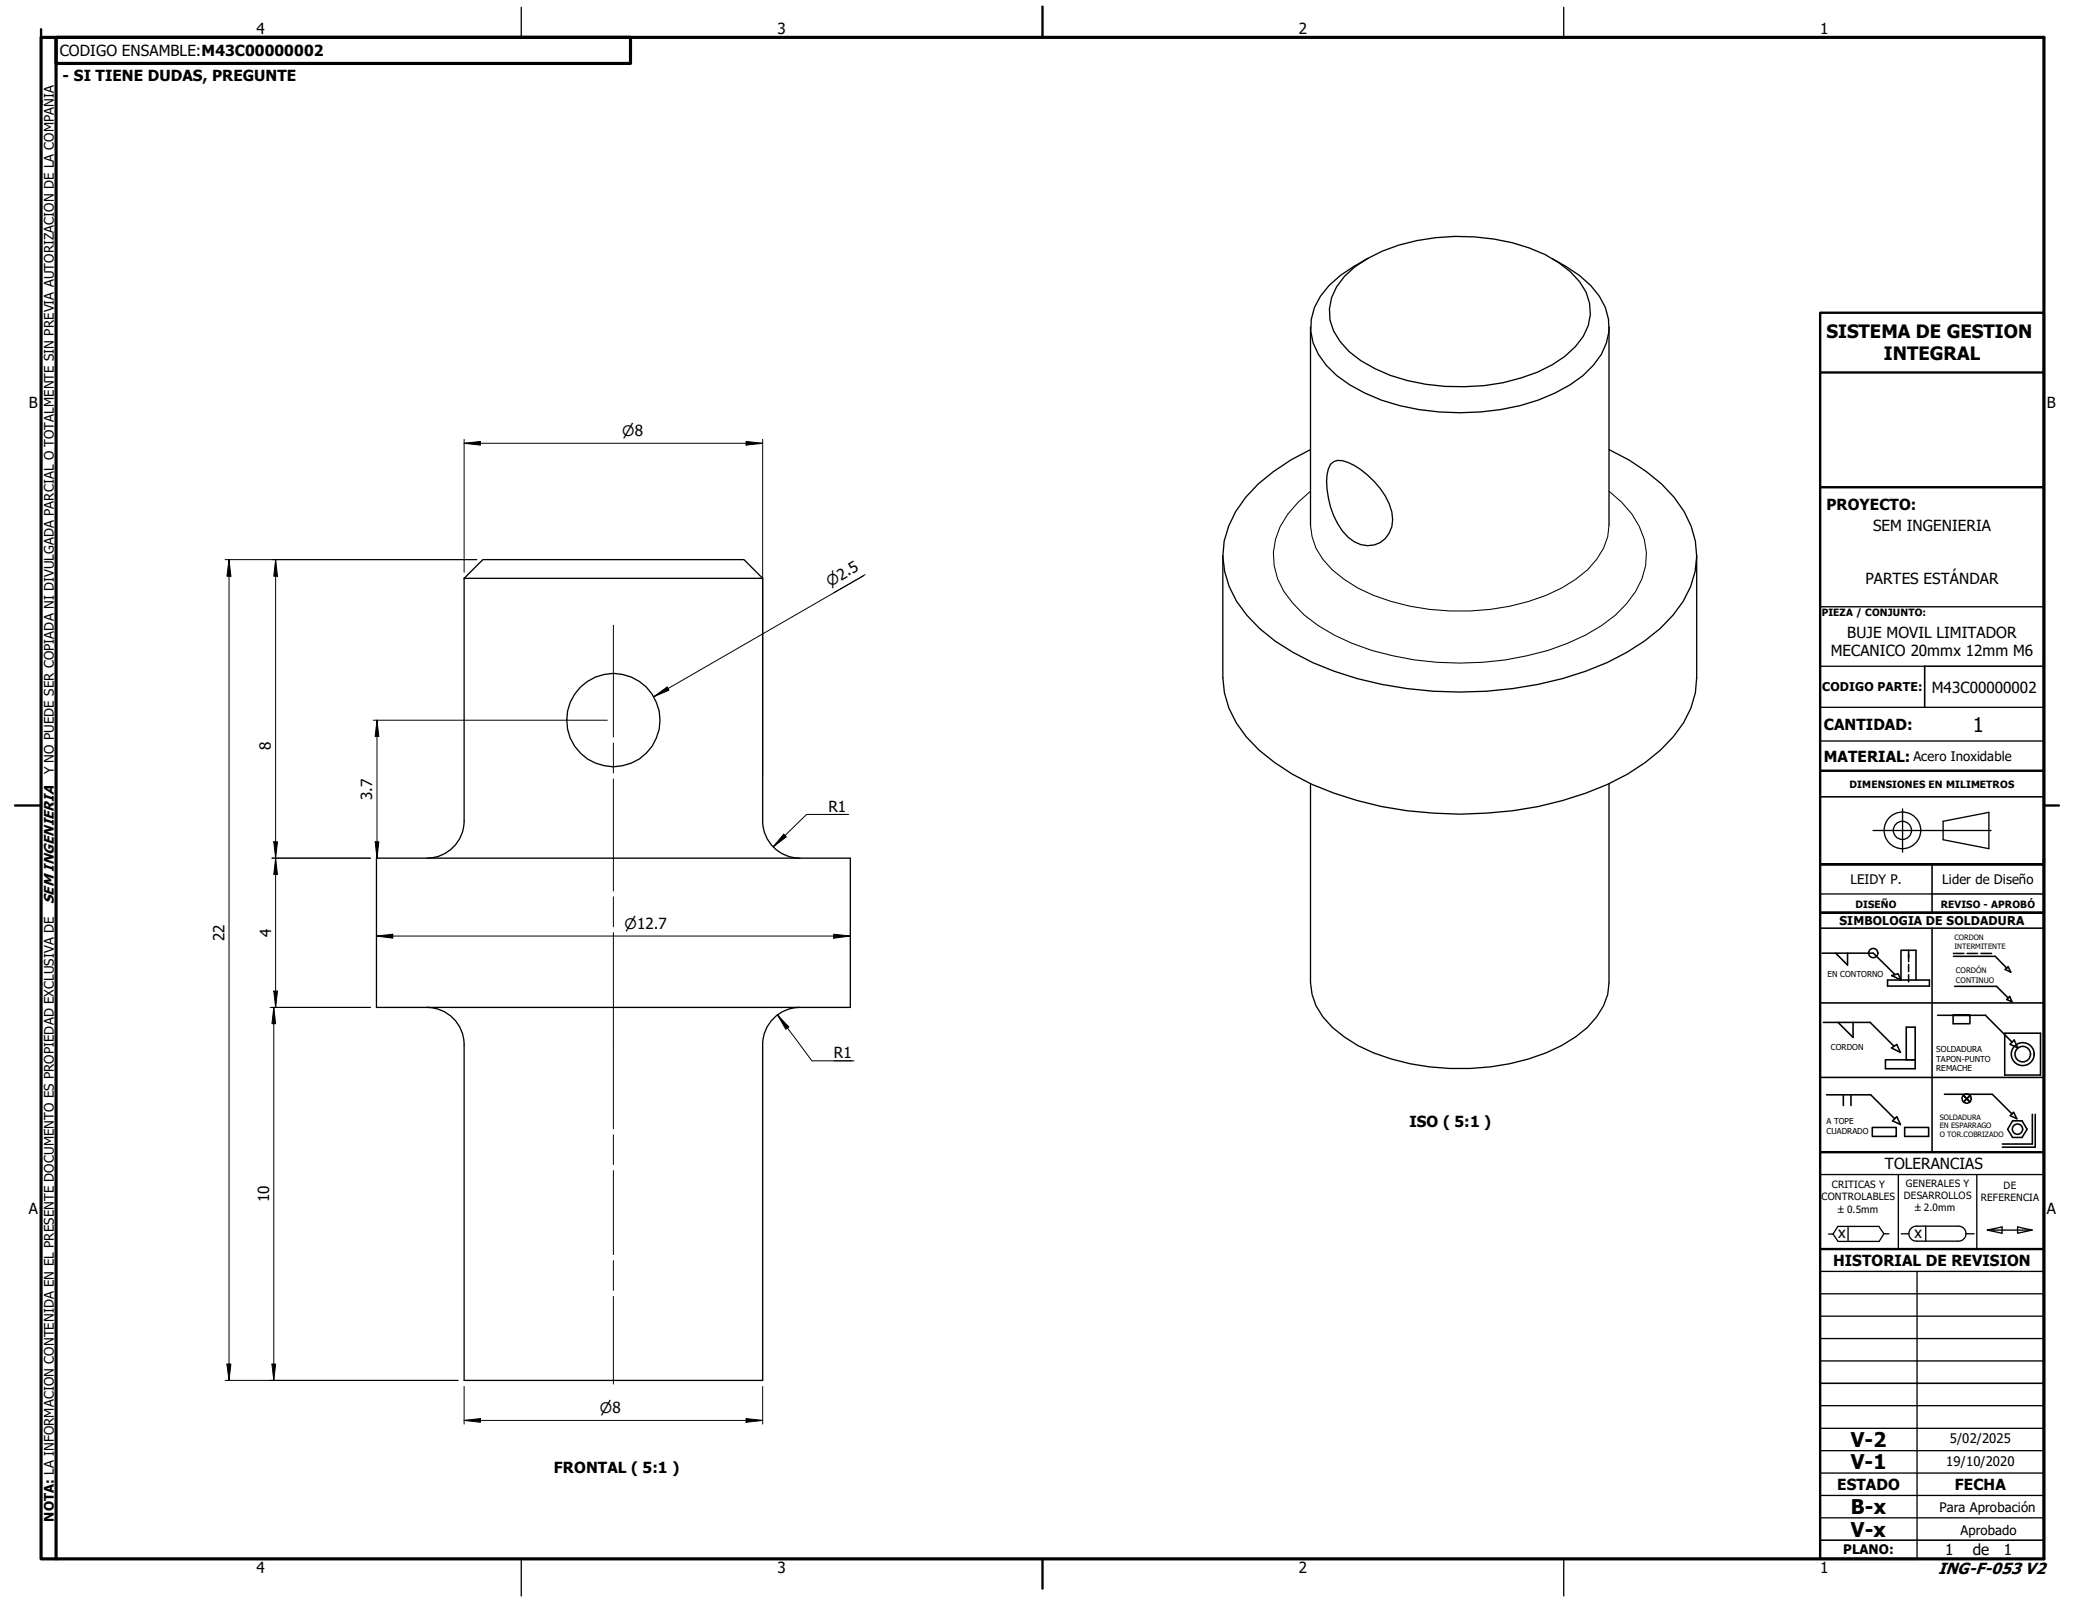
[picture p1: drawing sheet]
<svg xmlns="http://www.w3.org/2000/svg" width="279mm" height="216mm" viewBox="0 0 279 216" stroke-linecap="round" stroke-linejoin="round" font-family="sans-serif">
<!-- layer: Visible (ISO) -->
<g fill="none" stroke="#000" stroke-width=".18">
<path d="M180.2 37a17.8 17.8 0 0 1 9.7-4.8 28.4 28.4 0 0 1 17.1 1.9 11.9 11.9 0 0 1 5.5 5.1 6.4 6.4 0 0 1-1.4 7.3 16 16 0 0 1-7.3 4.2 29.2 29.2 0 0 1-17.5-.4 14.5 14.5 0 0 1-6.7-4.5 6.4 6.4 0 0 1 .6-8.8zM183.2 34.7l-1.8 1a11.8 11.8 0 0 0-5.3 5.5 7.2 7.2 0 0 0 1.6 7.8 19 19 0 0 0 9.9 5.4 33.9 33.9 0 0 0 18.5-.8 17.5 17.5 0 0 0 7.4-4.6 7.2 7.2 0 0 0 .8-9.3 16.1 16.1 0 0 0-6.3-5M175.6 43.8v26.6M215.6 43.8v26.6M62.2 77.5l2.5-2.5h35l2.5 2.5M62.2 77.5h40M62.2 77.5v32.5M102.2 77.5v32.5M163.9 74.5v16.3a12.5 12.5 0 0 0 3.1 7.9 27.1 27.1 0 0 0 11.8 7.6 51.4 51.4 0 0 0 23.9 2.4 44.2 44.2 0 0 0 15.4-4.9 21.5 21.5 0 0 0 7.5-6.9l1-2 .6-2 .2-2.1v-16.3M175.6 60.3a25.7 25.7 0 0 0-8.7 6.3 12.6 12.6 0 0 0-3 8 12.6 12.6 0 0 0 3.2 7.8 24.8 24.8 0 0 0 8.8 6.4 51.2 51.2 0 0 0 30.2 2.9 34.4 34.4 0 0 0 16.4-7.5 13.6 13.6 0 0 0 4.9-9.6 12.3 12.3 0 0 0-3.1-8 25.4 25.4 0 0 0-8.7-6.3M178.3 62.2a1.83 1.83 0 0 1 2.4-.2 10.9 10.9 0 0 1 5.8 6.6 3.5 3.5 0 0 1-3.2 4.5 4.5 4.5 0 0 1-3.4-1.9 11.3 11.3 0 0 1-2.1-7.6l.2-.8zM243.9 89.3h14"/>
<path d="M243.9 81.3h30M243.9 94.8h30M243.9 99.3h30M50.4 115h63.5v20h-63.5zM62.2 110a5 5 0 0 1-5 5M102.2 110a5 5 0 0 0 5 5M175.6 105v26.7a8.3 8.3 0 0 0 2.9 6 19.1 19.1 0 0 0 7.9 4.2 32.8 32.8 0 0 0 20.8-.8 16 16 0 0 0 6.8-4.8l.9-1.5 .5-1.5 .2-1.6v-26.7M243.9 119.8h15M57.2 135a5 5 0 0 1 5 5v45h40v-45a5 5 0 0 1 5-5M243.9 179.4h30M243.9 176.4h30M243.9 173.4h30"/>
<path d="M243.9 170.4h30M247.6 164.4v2M252.4 165.3l-.6 1.1h-5.5l-.7-1h-.6M253.1 165.3h-.7l-.6-.9h-5.5l-.7 1M254.8 165.3h1M256.9 166.3h5.5M256.9 164.3h5.5M256.9 164.3a1.01 1.01 0 0 0-1.1 1 1.01 1.01 0 0 0 1.1 1M256.9 170.4v38.5M258.1 164.3v2M262.4 164.3a1.01 1.01 0 0 1 1.1 1 1.01 1.01 0 0 1-1.1 1M263.5 165.3h1"/>
<path d="M266.3 164.9l2 .4v-.9l-2 .5h6M270.4 164.4l1.9 .5-1.9 .4zM243.9 182.4h30"/>
<circle cx="82.2" cy="96.5" r="6.3"/>
</g>
<!-- layer: Visible Narrow (ISO) -->
<path d="M175.6 65.8a12.5 12.5 0 0 0-4.7 6.5 9.1 9.1 0 0 0 2.4 8.6 20.3 20.3 0 0 0 7.9 5.3 40.7 40.7 0 0 0 28.8 0 20.1 20.1 0 0 0 8-5.3 9.4 9.4 0 0 0 2.3-8.6 12.3 12.3 0 0 0-4.7-6.5M175.6 70.4a8.3 8.3 0 0 0 2.9 6 19.1 19.1 0 0 0 7.9 4.2 32.8 32.8 0 0 0 20.8-.8 16 16 0 0 0 6.8-4.8l.9-1.5 .5-1.6 .2-1.5" fill="none" stroke="#000" stroke-width=".14"/>
<!-- layer: Border (ANSI) -->
<path d="M5.5 5h268.4v203.9h-268.4zM7.5 5h77v3.5h-77zM7.5 5v203.9" fill="none" stroke="#000" stroke-width=".42"/>
<!-- layer: Border (ISO) -->
<path d="M5.5 3.9v1.1M139.7 .9v4.1M2 107.9h3.5M273.9 107.9h2M139.7 208.9v4" fill="none" stroke="#000" stroke-width=".32"/>
<!-- layer: Border (ANSI) -->
<path d="M69.8 1v4M209.5 1v4M69.8 208.9v5M209.5 208.9v5" fill="none" stroke="#000" stroke-width=".18"/>
<!-- layer: Title (ISO) -->
<path d="M243.9 49.9h30M243.9 65.3v-23.4h30v164.5M243.9 65.3v57M243.9 65.3h30M243.9 103.3h30M273.9 115.8h-30h30M243.9 122.3v32.1h30M243.9 122.3h30M243.9 154.4v54.5h13M243.9 167.4h30" fill="none" stroke="#000" stroke-width=".32"/>
<!-- layer: Title (ANSI) -->
<g fill="none" stroke="#000" stroke-width=".21">
<path d="M273.9 89.3h-16v5.5M243.9 106.8h30M258.9 119.8h15M258.9 115.8v6.5M243.9 122.3h30h-29.7M243.9 124.4h30M243.9 134.4h30M244.2 127.7h6.8l2.9 2.9M244.3 137h6.3l3.2 3.2M246 127.7l1.6 1.6v-1.6M246.3 137l2 2v-2M252.9 131.3h5.7v.9h-5.7z"/>
<path d="M253.5 130.7l.9-.2 .3 .8zM254.7 131.3v-3.9h2.1v3.9M255.8 127.4v1.5M255.8 129.3v.9M255.8 130.6v1M258.9 124.4v30M259.6 136.1h6.5l3.5 3.6M261.7 136.1v1.1h2.3v-1.1h-2.3h2.3M261.8 127.8h1.4M261.8 128.2h5.6l1.5 1.6M261.9 132.2h5.6l1.6 1.5M263.6 127.8h1.4"/>
<path d="M265.5 127.8h1.4M268.6 138.5h4.8v5.6h-4.8zM269.1 129.5l.4 .8-.8-.4zM269.3 133.5l.3 .8-.7-.4zM269.9 139.4l.5 1-1.1-.5zM243.9 144.4h30M244.8 146.7h5.9l3.2 3.2M247 146.7v1.5M248 146.7v1.5M250.9 151.1h3.2v1.2h-3.2zM253.5 140.4l.7-.4 .5 1zM254.2 149.6l.5 1.1-1.1-.5z"/>
<path d="M255.2 151.1h3.2v1.2h-3.2zM255.4 142v-4.3h1.2v5.5h-3.9v-1.2h3.9M260.6 146.6h6.4l2.6 2.7M263.1 146.8l.9 .9M264 146.8l-.9 .9 .9-.9M269.4 149.5l.4-.5 .5 .9zM269.7 150.2h1.3l.6 1.1-.6 1.1h-1.3l-.7-1.1zM272.3 149.3v4h-4M272.7 149.3v4.4h-4.4M243.9 185.4h30M243.9 206.4h30"/>
<circle cx="251" cy="127.7" r=".62"/>
<circle cx="263.5" cy="147.2" r=".62"/>
<circle cx="270.4" cy="151.3" r=".69"/>
<circle cx="271.1" cy="141.3" r="1.53"/>
<circle cx="271.1" cy="141.3" r="1.04"/>
</g>
<g fill="none" stroke="#000" stroke-width=".18">
<path d="M260.4 110.1l6.1-1.2v4.8l-6.1-1.2zM243.9 157.4h30M254.4 157.4v10M264.9 157.4v10M243.9 191.4h30M243.9 194.4h30M243.9 188.4h30M243.9 197.4h30M243.9 203.4h30M243.9 200.4h30"/>
<circle cx="254.9" cy="111.3" r="2.45"/>
<circle cx="254.9" cy="111.3" r="1.22"/>
</g>
<!-- layer: Centerline (ANSI) -->
<path d="M251 111.3h15.8M255 108.4v5.8" fill="none" stroke="#000" stroke-width=".18"/>
<!-- layer: Centerline (ISO) -->
<path d="M82.2 83.8v15M82.2 99.6v4M82.2 104.4v15M82.2 120.2v4M82.2 125v26.3M82.2 152.1v4M82.2 156.9v11.2M82.2 168.9v4M82.2 173.7v11.8" fill="none" stroke="#000" stroke-width=".13"/>
<!-- layer: Dimension (ISO) -->
<g fill="none" stroke="#000" stroke-width=".13">
<path d="M62.2 59.4l2.2-.2v.5zM62.2 58.9v17.8M62.2 59.4h40M100 59.2l2.2 .2-2.2 .3zM102.2 58.9v45M30.2 75h33.7M30.7 75l.2 2.2h-.5zM30.7 75v110M36.9 75l.3 2.2h-.5zM36.9 75v60M115.7 77.2l-4 2.2M115.9 77l-28.3 16.4"/>
<path d="M50 96.5h31.4M50.5 96.5l.3 2.2h-.5zM50.5 96.5v18.5M87.6 93.4l1.8-1.3 .2 .4zM36.4 115h13.2M36.7 112.8h.5l-.3 2.2zM36.9 115l.3 2.2h-.5zM50.3 112.8h.5l-.3 2.2zM105 111.8l.4 .3-1.8 1.4zM111 109.1h2.4M113.7 109.1h-5.6l-4.5 4.4M36.2 135h13.4"/>
<path d="M36.7 135l.2 2.2h-.5zM36.7 132.8h.5l-.3 2.2zM36.7 135v50M50.4 125.4l2.2-.2v.5zM50.4 125.4h63.5M104.2 136l1.5 1.6-.4 .3zM104.2 136l4.6 6.2h5.6M111.7 125.2l2.2 .2-2.2 .3zM111.8 142.2h2.4M30.2 185h31.2M30.4 182.8h.5l-.2 2.2zM36.4 182.8h.5l-.2 2.2z"/>
<path d="M62.2 190.4l2.2-.3v.5zM62.2 190.4h40M62.2 185.8v5.1M100 190.1l2.2 .3-2.2 .2zM102.2 185.8v5.1"/>
</g>
<g fill="#000">
<path d="M62.2 59.4l2.2-.2v.5zM100 59.2l2.2 .2-2.2 .3zM30.7 75l.2 2.2h-.5zM36.9 75l.3 2.2h-.5zM50.5 96.5l.3 2.2h-.5zM87.6 93.4l1.8-1.3 .2 .4zM36.7 112.8h.5l-.3 2.2zM36.9 115l.3 2.2h-.5zM50.3 112.8h.5l-.3 2.2zM105 111.8l.4 .3-1.8 1.4zM36.7 132.8h.5l-.3 2.2zM36.7 135l.2 2.2h-.5z"/>
<path d="M50.4 125.4l2.2-.2v.5zM104.2 136l1.5 1.6-.4 .3zM111.7 125.2l2.2 .2-2.2 .3zM30.4 182.8h.5l-.2 2.2zM36.4 182.8h.5l-.2 2.2zM62.2 190.4l2.2-.3v.5zM100 190.1l2.2 .3-2.2 .2z"/>
</g>
<g font-size="2.7">
<text x="264.4" y="98">1</text>
<text x="248" y="193.9">V-2</text>
<text x="248" y="196.9">V-1</text>
<text x="248" y="202.9">B-x</text>
<text x="248" y="205.9">V-x</text>
</g>
<g font-size="2.5">
<text x="244.8" y="45.3">SISTEMA DE GESTION</text>
<text x="252.4" y="48.3">INTEGRAL</text>
</g>
<text font-size="2.2" x="259.7" y="210.9">ING-F-053 V2</text>
<g font-size="2">
<text x="34.4" y="4.6">4</text>
<text x="104.2" y="4.6">3</text>
<text x="174.1" y="4.6">2</text>
<text x="243.9" y="4.6">1</text>
<text x="8" y="7.5">CODIGO ENSAMBLE:M43C00000002</text>
<text x="8.4" y="10.9">- SI TIENE DUDAS, PREGUNTE</text>
<text x="3.9" y="54.7">B</text>
<text x="274.3" y="54.7">B</text>
<text x="244.8" y="68.3">PROYECTO:</text>
<text x="251" y="71.2">SEM INGENIERIA</text>
<text x="250" y="78.3">PARTES ESTÁNDAR</text>
<text x="245.3" y="87.9">MECANICO 20mmx 12mm M6</text>
<text x="247.5" y="85.5">BUJE MOVIL LIMITADOR</text>
<text x="258.9" y="92.8">M43C00000002</text>
<text x="36.3" y="100.6" transform="rotate(-90 36.3 100.6)">8</text>
<text x="244.4" y="97.8">CANTIDAD:</text>
<text x="49.9" y="107.2" transform="rotate(-90 49.9 107.2)">3.7</text>
<text x="244.4" y="102.1">MATERIAL:</text>
<text x="111" y="108.8">R1</text>
<text x="36.3" y="125.6" transform="rotate(-90 36.3 125.6)">4</text>
<text x="30.1" y="126.1" transform="rotate(-90 30.1 126.1)">22</text>
<text x="111.8" y="141.8">R1</text>
<text x="188.9" y="151.1">ISO ( 5:1 )</text>
<text x="36.1" y="161.1" transform="rotate(-90 36.1 161.1)">10</text>
<text x="252.6" y="156.7">TOLERANCIAS</text>
<text x="3.8" y="162.7">A</text>
<text x="246.3" y="165.9">x</text>
<text x="256.5" y="165.9">x</text>
<text x="274.3" y="162.7">A</text>
<text x="245.6" y="169.7">HISTORIAL DE REVISION</text>
<text x="74.2" y="197.4">FRONTAL ( 5:1 )</text>
<text x="246.2" y="199.6">ESTADO</text>
<text x="262" y="199.6">FECHA</text>
<text x="260.7" y="208.5">1</text>
<text x="264.4" y="208.5">de</text>
<text x="268.5" y="208.5">1</text>
<text x="34.4" y="210.8">4</text>
<text x="104.2" y="210.8">3</text>
<text x="174.1" y="210.8">2</text>
<text x="243.9" y="210.8">1</text>
</g>
<g font-size="1.9">
<text x="83.4" y="58.4">⌀8</text>
<text x="111.3" y="78.6" transform="rotate(-30 111.3 78.6)">⌀2.5</text>
<text x="7.2" y="121.1" transform="rotate(-90 7.2 121.1)">SEM INGENIERIA</text>
<text x="83.7" y="124.5">⌀12.7</text>
<text x="80.4" y="189.4">⌀8</text>
</g>
<g font-size="1.8">
<text x="256.4" y="102">Acero Inoxidable</text>
<text x="7.2" y="103.8" transform="rotate(-90 7.2 103.8)">Y NO PUEDE SER COPIADA NI DIVULGADA PARCIAL O TOTALMENTE SIN PREVIA AUTORIZACION DE LA COMPAÑIA</text>
<text x="248" y="118.5">LEIDY P.</text>
<text x="260.3" y="118.5">Lider de Diseño</text>
<text x="260.8" y="196.4">19/10/2020</text>
<text x="261.3" y="193.4">5/02/2025</text>
<text x="7.2" y="203.9" transform="rotate(-90 7.2 203.9)">NOTA: LA INFORMACION CONTENIDA EN EL PRESENTE DOCUMENTO ES PROPIEDAD EXCLUSIVA DE</text>
<text x="259.9" y="202.7">Para Aprobación</text>
<text x="247" y="208.3">PLANO:</text>
<text x="262.7" y="205.8">Aprobado</text>
</g>
<g font-size="1.6">
<text x="244.2" y="92.6">CODIGO PARTE:</text>
<text x="246.5" y="123.9">SIMBOLOGIA DE SOLDADURA</text>
</g>
<g font-size="1.3">
<text x="244.1" y="82.6">PIEZA / CONJUNTO:</text>
<text x="247.8" y="105.6">DIMENSIONES EN MILIMETROS</text>
<text x="248.6" y="121.7">DISEÑO</text>
<text x="260.1" y="121.7">REVISO - APROBÓ</text>
<text x="244.1" y="160.9">CONTROLABLES</text>
<text x="245.5" y="159.2">CRITICAS Y</text>
<text x="255.1" y="160.7">DESARROLLOS</text>
<text x="255.4" y="159.1">GENERALES Y</text>
<text x="265.4" y="160.9">REFERENCIA</text>
<text x="268.5" y="159.3">DE</text>
<text x="246.3" y="162.5">±0.5mm</text>
<text x="256.6" y="162.3">±2.0mm</text>
</g>
<g font-size="1.1">
<text x="244.9" y="130.9">EN CONTORNO</text>
<text x="245.4" y="140.7">CORDON</text>
<text x="259.5" y="141">SOLDADURA</text>
<text x="259.5" y="142.3">TAPON-PUNTO</text>
<text x="259.5" y="143.6">REMACHE</text>
<text x="244.8" y="150.6">A TOPE</text>
<text x="244.8" y="151.9">CUADRADO</text>
</g>
<g font-size="1">
<text x="261.9" y="126">CORDON</text>
<text x="261.9" y="127.2">INTERMITENTE</text>
<text x="262.1" y="130.4">CORDÓN</text>
<text x="262.1" y="131.7">CONTINUO</text>
<text x="259.9" y="150">SOLDADURA</text>
<text x="259.9" y="151.2">EN ESPARRAGO</text>
<text x="259.9" y="152.4">O TOR.COBRIZADO</text>
</g>
</svg>
